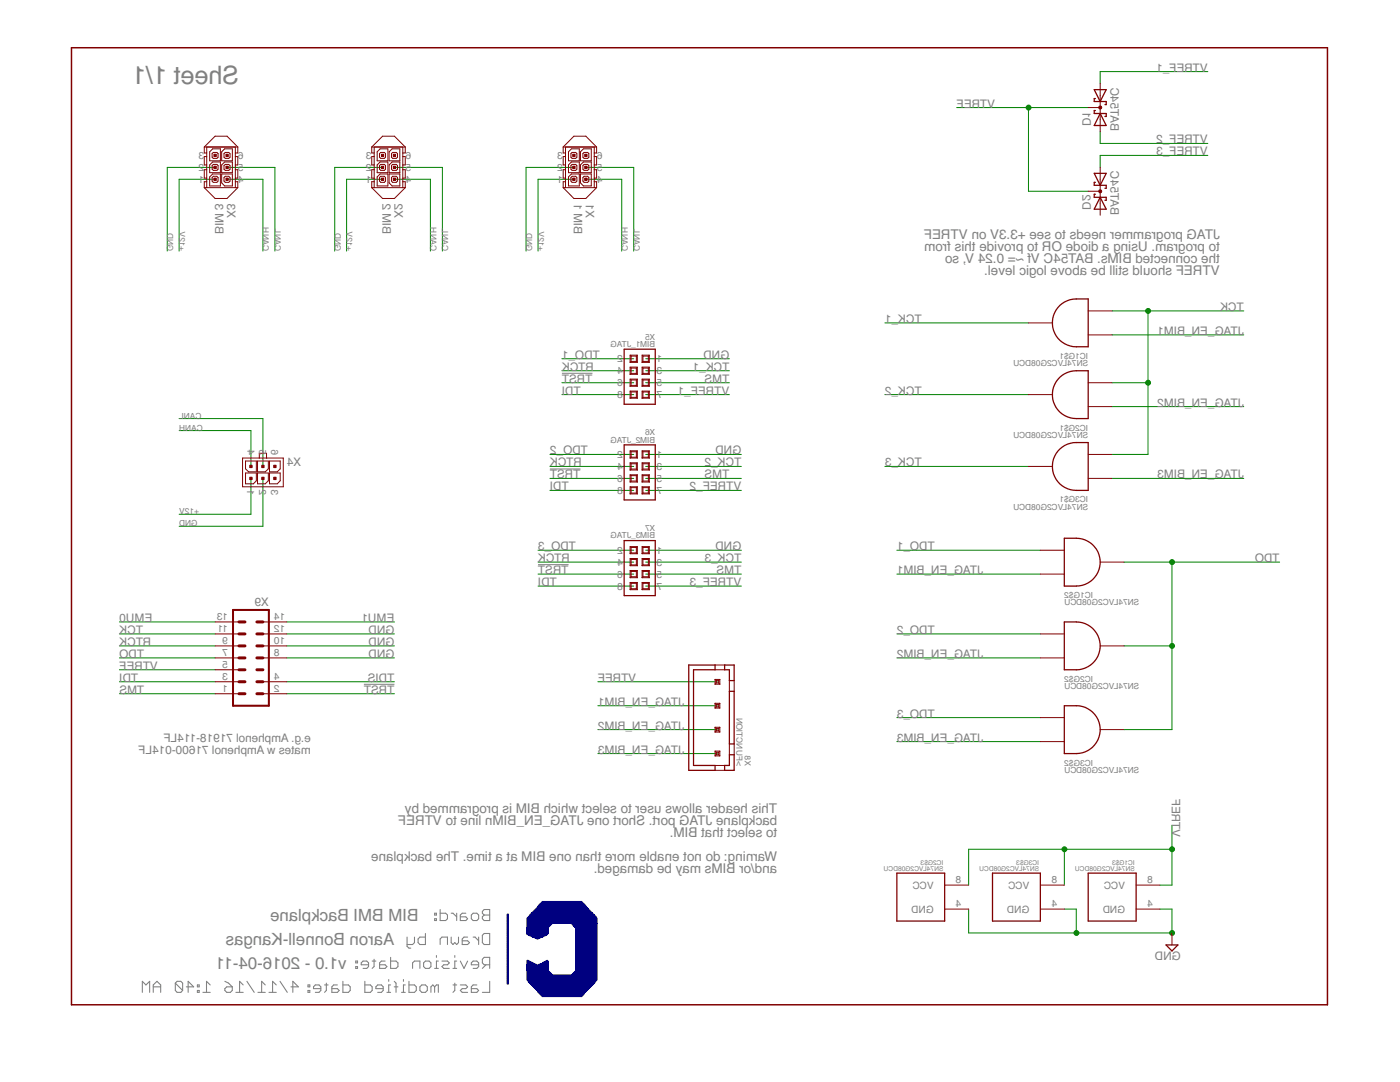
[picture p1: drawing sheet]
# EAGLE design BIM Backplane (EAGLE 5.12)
FUNCTION: BIM 3; PARTNO: 67996-114HLF

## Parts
D1  BAT54C  [SOT23]
D2  BAT54C  [SOT23]
IC1  SN74LVC2G08DCU  [DCU_(R-PDSO-G8)]
IC2  SN74LVC2G08DCU  [DCU_(R-PDSO-G8)]
IC3  SN74LVC2G08DCU  [DCU_(R-PDSO-G8)]
X1  MICROFIT-6-HDR-VERT  [MICROFIT-6-BMI-THROUGH_HOLE-VERT-PEG_RETENTION]
X2  MICROFIT-6-HDR-VERT  [MICROFIT-6-BMI-THROUGH_HOLE-VERT-PEG_RETENTION]
X3  MICROFIT-6-HDR-VERT  [MICROFIT-6-BMI-THROUGH_HOLE-VERT-PEG_RETENTION]
X4  MICROFIT-06-DUAL-GOLD-THRU-POLARIZING_PEG-VERT  [MICROFIT-6-VERT-THRU-POLARIZING_PEG]
X5  BIM1_JTAG  AMPMODU_SHROUDED_FEMALE_HEADER_0.1_8POS  [5-534206-4_8POS_PIN_HEADER]
X6  BIM2_JTAG  AMPMODU_SHROUDED_FEMALE_HEADER_0.1_8POS  [5-534206-4_8POS_PIN_HEADER]
X7  BIM3_JTAG  AMPMODU_SHROUDED_FEMALE_HEADER_0.1_8POS  [5-534206-4_8POS_PIN_HEADER]
X8  XH-4CKT-VERT-THRU  [B4B-XH-A]
X9  JTAG_HEADER  [TI_JTAG_HEADER]

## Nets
!TRST: X5.6 X6.6 X7.6 X9.2(!TRST)
+12V: X1.1 X2.1 X3.1 X4.1
CANH: X1.4 X2.4 X3.4 X4.4
CANL: X1.5 X2.5 X3.5 X4.5
EMU0: X9.13(EMU0)
EMU1: X9.14(EMU1)
GND: IC1.4(GND) IC2.4(GND) IC3.4(GND) X1.2 X2.2 X3.2 X4.2 X5.1 X6.1 X7.1 X9.8(GND) X9.10(GND) X9.12(GND)
JTAG_EN_BIM1: IC1.2(B) IC1.6(B) X8.3
JTAG_EN_BIM2: IC2.2(B) IC2.6(B) X8.2
JTAG_EN_BIM3: IC3.2(B) IC3.6(B) X8.1
RTCK: X5.4 X6.4 X7.4 X9.9(TCK)
TCK: IC1.1(A) IC2.1(A) IC3.1(A) X9.11
TCK_1: IC1.7(Y) X5.3
TCK_2: IC2.7(Y) X6.3
TCK_3: IC3.7(Y) X7.3
TDI: X5.8 X6.8 X7.8 X9.3(TDI)
TDIS: X9.4(GND)
TDO: IC1.3(Y) IC2.3(Y) IC3.3(Y) X9.7(TDO)
TDO_1: IC1.5(A) X5.2
TDO_2: IC2.5(A) X6.2
TDO_3: IC3.5(A) X7.2
TMS: X5.5 X6.5 X7.5 X9.1(TMS)
VTREF: D1.3(CC) D2.3(CC) IC1.8(VCC) IC2.8(VCC) IC3.8(VCC) X8.4 X9.5(VTREF)
VTREF_1: D1.1(A1) X5.7
VTREF_2: D1.2(A2) X6.7
VTREF_3: D2.1(A1) X7.7
Unconnected: D2.2(A2) X1.3 X1.6 X2.3 X2.6 X3.3 X3.6 X4.3 X4.6

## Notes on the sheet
- JTAG programmer needs to see +3.3V on VTREF
- to program. Using a diode OR to provide this from
- the connected BIMs. BAT54C Vf ~= 0.24 V, so
- VTREF should still be above logic level.
- e.g. Amphenol 71918-114LF
- mates w Amphenol 71600-014LF
- This header allows user to select which BIM is programmed by
- backplane JTAG port. Short one JTAG_EN_BIMn line to VTREF
- to select that BIM.
- Warning: do not enable more than one BIM at a time. The backplane
- and/or BIMs may be damaged.
- BIM BMI Backplane
- Aaron Bonnell-Kangas
- v1.0 - 2016-04-11
